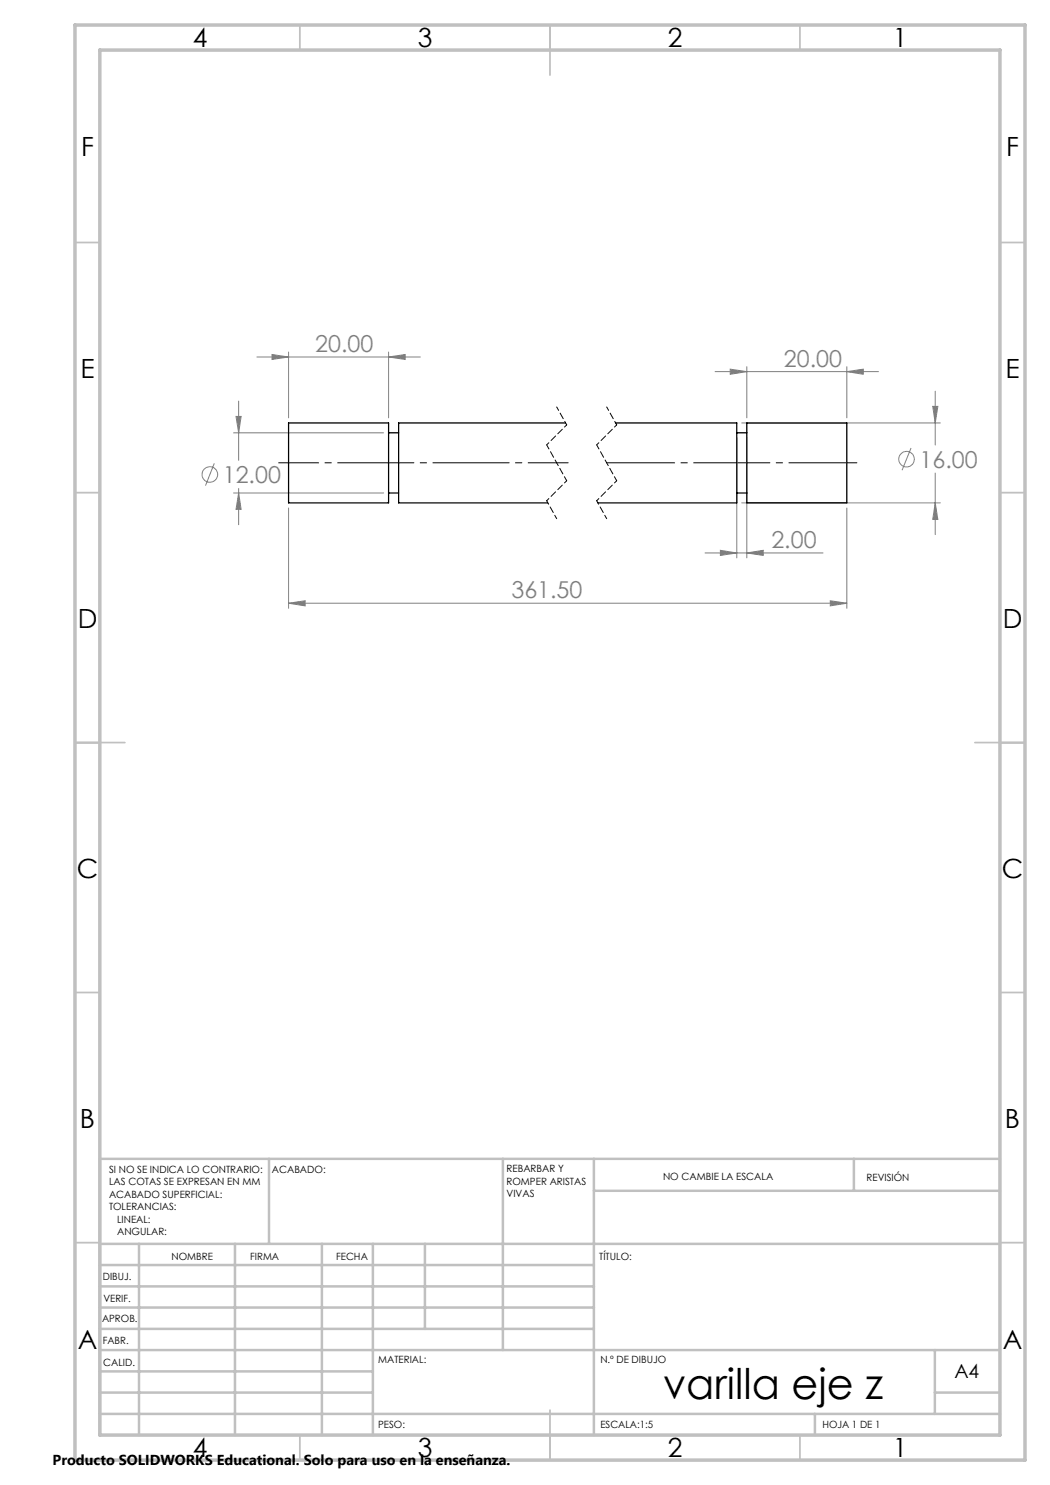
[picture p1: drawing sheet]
<svg xmlns="http://www.w3.org/2000/svg" width="210mm" height="297mm" viewBox="0 0 210 297" stroke-linecap="round" stroke-linejoin="round" font-family="sans-serif">
<g fill="none" stroke="#808080" stroke-width=".2">
<path d="M51.4 71.4h32.7M54.4 70.9l3.3 .5-3.3 .5zM57.7 70.4v13.2M77.7 71.4l3.3-.5v1zM77.7 70.4v13.2M143 74.3h32.7M146 73.8l3.4 .5-3.4 .6zM149.4 73.3v10.3M169.4 74.3l3.2-.5v1.1zM169.4 73.3v10.3M187 78.2v10.8M42.9 92.7l-1.8 4.4"/>
<path d="M46.7 86.6h30M46.7 98.6h30M47.2 83.3h1l-.5 3.3zM47.7 80.2v11.9M47.7 97.7v7.2M47.7 98.6l.5 3.3h-1zM147.4 87.6v24M148.3 84.6h39.8M149.4 87.6v24M182.2 89.6l-1.8 4.4M186.5 81.3h1.1l-.6 3.3zM187 94.6v12.3"/>
<path d="M57.7 101.6v20.1M141 110.6h23.6M144.1 110.1l3.3 .5-3.3 .5zM148.3 100.6h39.8M149.4 110.6l3.2-.5v1zM169.4 101.6v20.1M187 100.6l.6 3.3h-1.1zM57.7 120.6l3.3-.4v1zM57.7 120.6h111.7M166.1 120.2l3.3 .4-3.3 .6z"/>
<circle cx="42" cy="94.9" r="1.56"/>
<circle cx="181.3" cy="91.8" r="1.56"/>
</g>
<path d="M55.7 92.6h57.9" fill="none" stroke="#000" stroke-width=".2" stroke-dasharray="15.2 1.3 1.3 1.3" stroke-dashoffset="7.2"/>
<path d="M121.3 92.6h50.1" fill="none" stroke="#000" stroke-width=".2" stroke-dasharray="15.2 1.3 1.3 1.3" stroke-dashoffset="1.7"/>
<path d="M111.3 81.4l2 3.6M121.3 81.4l2 3.6M109.3 100.2l2 3.5M119.3 100.2l2 3.5" fill="none" stroke="#000" stroke-width=".2" stroke-dasharray="1.3 .6" stroke-dashoffset=".5"/>
<path d="M113.3 85l-4 4M113.3 96.2l-4 4M123.3 85l-4 4M123.3 96.2l-4 4" fill="none" stroke="#000" stroke-width=".2" stroke-dasharray="1.3 .6" stroke-dashoffset=".7"/>
<path d="M109.3 89l4 7.2M119.3 89l4 7.2" fill="none" stroke="#000" stroke-width=".2" stroke-dasharray="1.3 .6" stroke-dashoffset=".3"/>
<g fill="none" stroke="#c0c0c0" stroke-width=".35">
<path d="M60 5v5M110 5v10M160 5v5M15 48.5h5M200 48.5h5M15 98.5h5M200 98.5h5M15 148.5h10M195 148.5h10M15 198.5h5M200 198.5h5M15 248.5h5"/>
<path d="M200 248.5h5M60 287v5M110 282v10M160 287v5"/>
</g>
<g fill="none" stroke="#c0c0c0" stroke-width=".5">
<path d="M53.8 231.8v17M100.6 231.8v38.2M118.8 231.8v55.2M118.8 238.2h81.2M170.8 231.8v6.4M200 231.8h-180v55.2M20 248.8h180M20 257.3h98.8M20 253h98.8M27.8 248.8v38.2M47 248.8v38.2M64.4 248.8v38.2"/>
<path d="M74.6 248.8v38.2M85 248.8v17M20 265.8h98.8M20 261.5h98.8M20 278.5h54.6M20 274.3h54.6M20 270h180M187 278.5h13M187 270v12.8M20 282.8h180M163 282.8v4.2"/>
</g>
<path d="M15 5h190v287h-190zM20 10h180v277h-180z" fill="none" stroke="#c0c0c0" stroke-width=".7"/>
<g fill="#808080">
<path d="M77.7 71.4l3.3-.5v1zM54.4 70.9l3.3 .5-3.3 .5zM169.4 74.3l3.2-.5v1.1zM146 73.8l3.4 .5-3.4 .6z"/>
<path d="M187 100.6l.6 3.3h-1.1zM186.5 81.3h1.1l-.6 3.3zM149.4 110.6l3.2-.5v1zM144.1 110.1l3.3 .5-3.3 .5zM47.2 83.3h1l-.5 3.3zM47.7 98.6l.5 3.3h-1zM57.7 120.6l3.3-.4v1zM166.1 120.2l3.3 .4-3.3 .6z"/>
</g>
<path d="M57.7 84.6h20v16h-20zM77.7 98.6h2M77.7 86.6h2M113.1 84.6h-33.4v16h29.8M123.1 84.6h24.3v16h-27.8M147.4 98.6h2M147.4 86.6h2M149.4 84.6h20v16h-20z" fill="none" stroke="#000" stroke-width=".25"/>
<text font-size="8.5" x="132.7" y="279.7">varilla eje z</text>
<g font-size="5.3">
<text x="38.5" y="9.5">4</text>
<text x="83.5" y="9.5">3</text>
<text x="133.6" y="9.5">2</text>
<text x="178.6" y="9.5">1</text>
<text x="16.2" y="31.3">F</text>
<text x="201.2" y="31.3">F</text>
<text x="16.1" y="75.5">E</text>
<text x="201.1" y="75.5">E</text>
<text x="15.5" y="125.5">D</text>
<text x="200.5" y="125.5">D</text>
<text x="15.4" y="175.5">C</text>
<text x="200.4" y="175.5">C</text>
<text x="16" y="225.5">B</text>
<text x="201" y="225.5">B</text>
<text x="15.5" y="269.8">A</text>
<text x="200.5" y="269.8">A</text>
<text x="38.5" y="291.5">4</text>
<text x="83.5" y="291.5">3</text>
<text x="133.6" y="291.5">2</text>
<text x="178.6" y="291.5">1</text>
</g>
<g font-size="4.7" fill="#808080">
<text x="63" y="70.4">20.00</text>
<text x="156.8" y="73.3">20.00</text>
<text x="183.9" y="93.5">16.00</text>
<text x="44.6" y="96.6">12.00</text>
<text x="154.3" y="109.5">2.00</text>
<text x="102.3" y="119.6">361.50</text>
</g>
<text font-size="3.9" x="190.9" y="275.5">A4</text>
<text font-size="2.9" x="10.5" y="292.9">Producto SOLIDWORKS Educational. Solo para uso en la enseñanza.</text>
<g font-size="2">
<text x="21.8" y="234.6">SI NO SE INDICA LO CONTRARIO:</text>
<text x="21.8" y="237.1">LAS COTAS SE EXPRESAN EN MM</text>
<text x="21.8" y="239.6">ACABADO SUPERFICIAL:</text>
<text x="54.4" y="234.6">ACABADO:</text>
<text x="101.3" y="234.5">REBARBAR Y</text>
<text x="101.3" y="237">ROMPER ARISTAS</text>
<text x="101.3" y="239.5">VIVAS</text>
<text x="132.6" y="236">NO CAMBIE LA ESCALA</text>
<text x="173.3" y="236.2">REVISIÓN</text>
<text x="21.8" y="242.1">TOLERANCIAS:</text>
<text x="23.4" y="244.6">LINEAL:</text>
<text x="23.4" y="247.1">ANGULAR:</text>
<text x="34.3" y="252">NOMBRE</text>
<text x="50" y="251.9">FIRMA</text>
<text x="67.2" y="251.9">FECHA</text>
<text x="119.9" y="251.9">TÍTULO:</text>
<text x="20.6" y="256.1">DIBUJ.</text>
<text x="20.7" y="260.3">VERIF.</text>
<text x="20.4" y="264.4">APROB.</text>
<text x="20.5" y="268.8">FABR.</text>
<text x="20.7" y="273.1">CALID.</text>
<text x="75.6" y="272.5">MATERIAL:</text>
<text x="120.1" y="272.5">N.º DE DIBUJO</text>
<text x="75.6" y="285.5">PESO:</text>
<text x="120.1" y="285.6">ESCALA:1:5</text>
<text x="164.5" y="285.6">HOJA 1 DE 1</text>
</g>
</svg>
